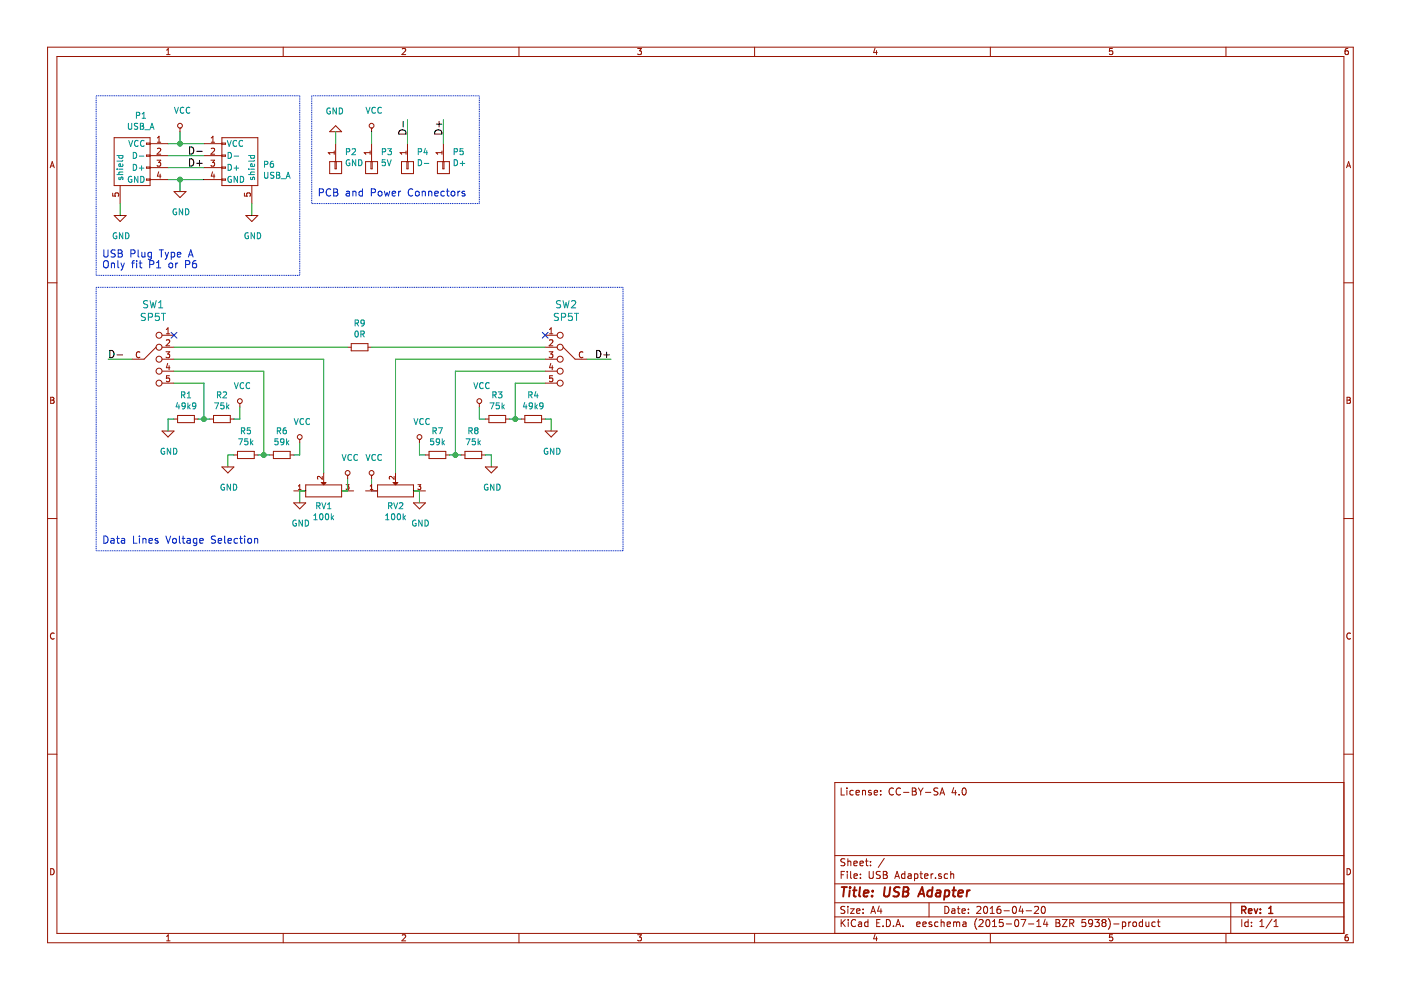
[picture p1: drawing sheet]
EESchema Schematic File Version 2
LIBS:power
LIBS:device
LIBS:transistors
LIBS:conn
LIBS:linear
LIBS:regul
LIBS:74xx
LIBS:cmos4000
LIBS:adc-dac
LIBS:memory
LIBS:xilinx
LIBS:microcontrollers
LIBS:dsp
LIBS:microchip
LIBS:analog_switches
LIBS:motorola
LIBS:texas
LIBS:intel
LIBS:audio
LIBS:interface
LIBS:digital-audio
LIBS:philips
LIBS:display
LIBS:cypress
LIBS:siliconi
LIBS:opto
LIBS:atmel
LIBS:contrib
LIBS:valves
LIBS:crystal_oscillators
LIBS:ti
LIBS:fairchild
LIBS:st
LIBS:misc
LIBS:analog_devices_2
LIBS:altera
LIBS:din41612
LIBS:linear2
LIBS:wuerth
LIBS:nxp
LIBS:ftdi
LIBS:hdmi
LIBS:Trenz-Electronic
LIBS:maxim
LIBS:irf
LIBS:temp
LIBS:bosch
LIBS:jumper
LIBS:micron
LIBS:raspberry_pi
LIBS:kingbright
LIBS:digilent
LIBS:beaglebone
LIBS:USB Adapter-cache
EELAYER 25 0
EELAYER END
$Descr A4 11693 8268
encoding utf-8
Sheet 1 1
Title "USB Adapter"
Date "2016-04-20"
Rev "1"
Comp ""
Comment1 ""
Comment2 ""
Comment3 ""
Comment4 "License: CC-BY-SA 4.0"
$EndDescr
$Comp
L USB_A P1
U 1 1
P 1100 1400
F 0 "P1" V 668 1327 50  0000 C CNN
F 1 "USB_A" V 760 1327 50  0000 C CNN
F 2 "Misc:MOLEX_105057-0001" V 1050 1300 50  0001 C CNN
F 3 "" V 1050 1300 50  0000 C CNN
	1    1100 1400
	0    -1   1    0   
$EndComp
$Comp
L CONN_01X01 P3
U 1 1
P 3100 1400
F 0 "P3" V 2972 1478 50  0000 L CNN
F 1 "5V" V 3064 1478 50  0000 L CNN
F 2 "Mounting_Holes:MountingHole_3.2mm_M3_Pad_Via" H 3100 1400 50  0001 C CNN
F 3 "" H 3100 1400 50  0000 C CNN
	1    3100 1400
	0    1    1    0   
$EndComp
$Comp
L CONN_01X01 P2
U 1 1
P 2800 1400
F 0 "P2" V 2672 1478 50  0000 L CNN
F 1 "GND" V 2764 1478 50  0000 L CNN
F 2 "Mounting_Holes:MountingHole_3.2mm_M3_Pad_Via" H 2800 1400 50  0001 C CNN
F 3 "" H 2800 1400 50  0000 C CNN
	1    2800 1400
	0    1    1    0   
$EndComp
$Comp
L SP5T SW1
U 1 1
P 1300 2850
F 0 "SW1" H 1275 3153 60  0000 C CNN
F 1 "SP5T" H 1275 3047 60  0000 C CNN
F 2 "Misc:SLB1570" V 1275 2875 60  0001 C CNN
F 3 "" V 1275 2875 60  0000 C CNN
	1    1300 2850
	1    0    0    -1  
$EndComp
$Comp
L SP5T SW2
U 1 1
P 4700 2850
F 0 "SW2" H 4675 3153 60  0000 C CNN
F 1 "SP5T" H 4675 3047 60  0000 C CNN
F 2 "Misc:SLB1570" V 4675 2875 60  0001 C CNN
F 3 "" V 4675 2875 60  0000 C CNN
	1    4700 2850
	-1   0    0    -1  
$EndComp
$Comp
L R_Small R2
U 1 1
P 1850 3500
F 0 "R2" V 1653 3500 50  0000 C CNN
F 1 "75k" V 1745 3500 50  0000 C CNN
F 2 "Resistors_SMD:R_0603_HandSoldering" H 1850 3500 50  0001 C CNN
F 3 "" H 1850 3500 50  0000 C CNN
	1    1850 3500
	0    1    1    0   
$EndComp
$Comp
L R_Small R1
U 1 1
P 1550 3500
F 0 "R1" V 1353 3500 50  0000 C CNN
F 1 "49k9" V 1445 3500 50  0000 C CNN
F 2 "Resistors_SMD:R_0603_HandSoldering" H 1550 3500 50  0001 C CNN
F 3 "" H 1550 3500 50  0000 C CNN
	1    1550 3500
	0    1    1    0   
$EndComp
$Comp
L POT RV1
U 1 1
P 2700 4100
F 0 "RV1" H 2700 3971 50  0000 C CNN
F 1 "100k" H 2700 3879 50  0000 C CNN
F 2 "Potentiometers:Potentiometer_Bourns_3006P_Angular_ScrewFront" H 2700 4100 50  0001 C CNN
F 3 "" H 2700 4100 50  0000 C CNN
	1    2700 4100
	1    0    0    -1  
$EndComp
NoConn ~ 1450 2800
NoConn ~ 4550 2800
Wire Wire Line
	2200 3100 2200 3800
Wire Wire Line
	1450 3200 1700 3200
Wire Wire Line
	1700 3200 1700 3500
Wire Wire Line
	1650 3500 1750 3500
Connection ~ 1700 3500
$Comp
L GND #PWR01
U 1 1
P 1400 3600
F 0 "#PWR01" H 1400 3350 50  0001 C CNN
F 1 "GND" H 1408 3426 50  0000 C CNN
F 2 "" H 1400 3600 50  0000 C CNN
F 3 "" H 1400 3600 50  0000 C CNN
	1    1400 3600
	1    0    0    -1  
$EndComp
Wire Wire Line
	1400 3500 1450 3500
$Comp
L VCC #PWR02
U 1 1
P 2000 3400
F 0 "#PWR02" H 2000 3250 50  0001 C CNN
F 1 "VCC" H 2020 3574 50  0000 C CNN
F 2 "" H 2000 3400 50  0000 C CNN
F 3 "" H 2000 3400 50  0000 C CNN
	1    2000 3400
	1    0    0    -1  
$EndComp
Wire Wire Line
	2000 3500 1950 3500
Wire Wire Line
	1400 3500 1400 3600
Wire Wire Line
	2000 3400 2000 3500
$Comp
L R_Small R5
U 1 1
P 2050 3800
F 0 "R5" V 1853 3800 50  0000 C CNN
F 1 "75k" V 1945 3800 50  0000 C CNN
F 2 "Resistors_SMD:R_0603_HandSoldering" H 2050 3800 50  0001 C CNN
F 3 "" H 2050 3800 50  0000 C CNN
	1    2050 3800
	0    1    1    0   
$EndComp
$Comp
L R_Small R6
U 1 1
P 2350 3800
F 0 "R6" V 2153 3800 50  0000 C CNN
F 1 "59k" V 2245 3800 50  0000 C CNN
F 2 "Resistors_SMD:R_0603_HandSoldering" H 2350 3800 50  0001 C CNN
F 3 "" H 2350 3800 50  0000 C CNN
	1    2350 3800
	0    1    1    0   
$EndComp
Wire Wire Line
	2150 3800 2250 3800
Connection ~ 2200 3800
Wire Wire Line
	1950 3800 1900 3800
Wire Wire Line
	1900 3800 1900 3900
Wire Wire Line
	2450 3800 2500 3800
Wire Wire Line
	2500 3800 2500 3700
$Comp
L VCC #PWR03
U 1 1
P 2500 3700
F 0 "#PWR03" H 2500 3550 50  0001 C CNN
F 1 "VCC" H 2520 3874 50  0000 C CNN
F 2 "" H 2500 3700 50  0000 C CNN
F 3 "" H 2500 3700 50  0000 C CNN
	1    2500 3700
	1    0    0    -1  
$EndComp
$Comp
L GND #PWR04
U 1 1
P 1900 3900
F 0 "#PWR04" H 1900 3650 50  0001 C CNN
F 1 "GND" H 1908 3726 50  0000 C CNN
F 2 "" H 1900 3900 50  0000 C CNN
F 3 "" H 1900 3900 50  0000 C CNN
	1    1900 3900
	1    0    0    -1  
$EndComp
Wire Wire Line
	1450 3100 2200 3100
Wire Wire Line
	1450 3000 2700 3000
Wire Wire Line
	2700 3000 2700 3950
Wire Wire Line
	2550 4100 2500 4100
Wire Wire Line
	2500 4100 2500 4200
Wire Wire Line
	2850 4100 2900 4100
Wire Wire Line
	2900 4100 2900 4000
$Comp
L VCC #PWR05
U 1 1
P 2900 4000
F 0 "#PWR05" H 2900 3850 50  0001 C CNN
F 1 "VCC" H 2920 4174 50  0000 C CNN
F 2 "" H 2900 4000 50  0000 C CNN
F 3 "" H 2900 4000 50  0000 C CNN
	1    2900 4000
	1    0    0    -1  
$EndComp
$Comp
L GND #PWR06
U 1 1
P 2500 4200
F 0 "#PWR06" H 2500 3950 50  0001 C CNN
F 1 "GND" H 2508 4026 50  0000 C CNN
F 2 "" H 2500 4200 50  0000 C CNN
F 3 "" H 2500 4200 50  0000 C CNN
	1    2500 4200
	1    0    0    -1  
$EndComp
$Comp
L VCC #PWR07
U 1 1
P 3100 4000
F 0 "#PWR07" H 3100 3850 50  0001 C CNN
F 1 "VCC" H 3120 4174 50  0000 C CNN
F 2 "" H 3100 4000 50  0000 C CNN
F 3 "" H 3100 4000 50  0000 C CNN
	1    3100 4000
	1    0    0    -1  
$EndComp
Wire Wire Line
	3100 4000 3100 4100
Wire Wire Line
	3100 4100 3150 4100
$Comp
L POT RV2
U 1 1
P 3300 4100
F 0 "RV2" H 3300 3971 50  0000 C CNN
F 1 "100k" H 3300 3879 50  0000 C CNN
F 2 "Potentiometers:Potentiometer_Bourns_3006P_Angular_ScrewFront" H 3300 4100 50  0001 C CNN
F 3 "" H 3300 4100 50  0000 C CNN
	1    3300 4100
	1    0    0    -1  
$EndComp
$Comp
L GND #PWR08
U 1 1
P 3500 4200
F 0 "#PWR08" H 3500 3950 50  0001 C CNN
F 1 "GND" H 3508 4026 50  0000 C CNN
F 2 "" H 3500 4200 50  0000 C CNN
F 3 "" H 3500 4200 50  0000 C CNN
	1    3500 4200
	1    0    0    -1  
$EndComp
Wire Wire Line
	3450 4100 3500 4100
Wire Wire Line
	3500 4100 3500 4200
Wire Wire Line
	3300 3950 3300 3000
Wire Wire Line
	3300 3000 4550 3000
$Comp
L VCC #PWR09
U 1 1
P 3500 3700
F 0 "#PWR09" H 3500 3550 50  0001 C CNN
F 1 "VCC" H 3520 3874 50  0000 C CNN
F 2 "" H 3500 3700 50  0000 C CNN
F 3 "" H 3500 3700 50  0000 C CNN
	1    3500 3700
	1    0    0    -1  
$EndComp
Wire Wire Line
	3500 3700 3500 3800
Wire Wire Line
	3500 3800 3550 3800
$Comp
L R_Small R7
U 1 1
P 3650 3800
F 0 "R7" V 3453 3800 50  0000 C CNN
F 1 "59k" V 3545 3800 50  0000 C CNN
F 2 "Resistors_SMD:R_0603_HandSoldering" H 3650 3800 50  0001 C CNN
F 3 "" H 3650 3800 50  0000 C CNN
	1    3650 3800
	0    1    1    0   
$EndComp
$Comp
L R_Small R8
U 1 1
P 3950 3800
F 0 "R8" V 3753 3800 50  0000 C CNN
F 1 "75k" V 3845 3800 50  0000 C CNN
F 2 "Resistors_SMD:R_0603_HandSoldering" H 3950 3800 50  0001 C CNN
F 3 "" H 3950 3800 50  0000 C CNN
	1    3950 3800
	0    1    1    0   
$EndComp
Wire Wire Line
	4050 3800 4100 3800
Wire Wire Line
	4100 3800 4100 3900
$Comp
L GND #PWR010
U 1 1
P 4100 3900
F 0 "#PWR010" H 4100 3650 50  0001 C CNN
F 1 "GND" H 4108 3726 50  0000 C CNN
F 2 "" H 4100 3900 50  0000 C CNN
F 3 "" H 4100 3900 50  0000 C CNN
	1    4100 3900
	1    0    0    -1  
$EndComp
Wire Wire Line
	3750 3800 3850 3800
Wire Wire Line
	3800 3800 3800 3100
Wire Wire Line
	3800 3100 4550 3100
Connection ~ 3800 3800
$Comp
L VCC #PWR011
U 1 1
P 4000 3400
F 0 "#PWR011" H 4000 3250 50  0001 C CNN
F 1 "VCC" H 4020 3574 50  0000 C CNN
F 2 "" H 4000 3400 50  0000 C CNN
F 3 "" H 4000 3400 50  0000 C CNN
	1    4000 3400
	1    0    0    -1  
$EndComp
Wire Wire Line
	4000 3400 4000 3500
Wire Wire Line
	4000 3500 4050 3500
$Comp
L R_Small R3
U 1 1
P 4150 3500
F 0 "R3" V 3953 3500 50  0000 C CNN
F 1 "75k" V 4045 3500 50  0000 C CNN
F 2 "Resistors_SMD:R_0603_HandSoldering" H 4150 3500 50  0001 C CNN
F 3 "" H 4150 3500 50  0000 C CNN
	1    4150 3500
	0    1    1    0   
$EndComp
$Comp
L R_Small R4
U 1 1
P 4450 3500
F 0 "R4" V 4253 3500 50  0000 C CNN
F 1 "49k9" V 4345 3500 50  0000 C CNN
F 2 "Resistors_SMD:R_0603_HandSoldering" H 4450 3500 50  0001 C CNN
F 3 "" H 4450 3500 50  0000 C CNN
	1    4450 3500
	0    1    1    0   
$EndComp
Wire Wire Line
	4550 3500 4600 3500
Wire Wire Line
	4600 3500 4600 3600
$Comp
L GND #PWR012
U 1 1
P 4600 3600
F 0 "#PWR012" H 4600 3350 50  0001 C CNN
F 1 "GND" H 4608 3426 50  0000 C CNN
F 2 "" H 4600 3600 50  0000 C CNN
F 3 "" H 4600 3600 50  0000 C CNN
	1    4600 3600
	1    0    0    -1  
$EndComp
Wire Wire Line
	4250 3500 4350 3500
Wire Wire Line
	4550 3200 4300 3200
Wire Wire Line
	4300 3200 4300 3500
Connection ~ 4300 3500
$Comp
L GND #PWR013
U 1 1
P 1500 1600
F 0 "#PWR013" H 1500 1350 50  0001 C CNN
F 1 "GND" H 1508 1426 50  0000 C CNN
F 2 "" H 1500 1600 50  0000 C CNN
F 3 "" H 1500 1600 50  0000 C CNN
	1    1500 1600
	1    0    0    -1  
$EndComp
Wire Wire Line
	1400 1500 1700 1500
Wire Wire Line
	1500 1500 1500 1600
Wire Wire Line
	1400 1200 1700 1200
Wire Wire Line
	1500 1200 1500 1100
$Comp
L VCC #PWR014
U 1 1
P 1500 1100
F 0 "#PWR014" H 1500 950 50  0001 C CNN
F 1 "VCC" H 1520 1274 50  0000 C CNN
F 2 "" H 1500 1100 50  0000 C CNN
F 3 "" H 1500 1100 50  0000 C CNN
	1    1500 1100
	1    0    0    -1  
$EndComp
$Comp
L GND #PWR015
U 1 1
P 1000 1800
F 0 "#PWR015" H 1000 1550 50  0001 C CNN
F 1 "GND" H 1008 1626 50  0000 C CNN
F 2 "" H 1000 1800 50  0000 C CNN
F 3 "" H 1000 1800 50  0000 C CNN
	1    1000 1800
	1    0    0    -1  
$EndComp
$Comp
L VCC #PWR016
U 1 1
P 3100 1100
F 0 "#PWR016" H 3100 950 50  0001 C CNN
F 1 "VCC" H 3120 1274 50  0000 C CNN
F 2 "" H 3100 1100 50  0000 C CNN
F 3 "" H 3100 1100 50  0000 C CNN
	1    3100 1100
	1    0    0    -1  
$EndComp
Wire Wire Line
	3100 1100 3100 1200
$Comp
L GND #PWR017
U 1 1
P 2800 1100
F 0 "#PWR017" H 2800 850 50  0001 C CNN
F 1 "GND" H 2808 926 50  0000 C CNN
F 2 "" H 2800 1100 50  0000 C CNN
F 3 "" H 2800 1100 50  0000 C CNN
	1    2800 1100
	-1   0    0    1   
$EndComp
Wire Wire Line
	1400 1300 1700 1300
Wire Wire Line
	1400 1400 1700 1400
Text Label 1700 1300 2    60   ~ 0
D-
Text Label 1700 1400 2    60   ~ 0
D+
Text Label 900  3000 0    60   ~ 0
D-
Wire Wire Line
	1100 3000 900  3000
Text Label 5100 3000 2    60   ~ 0
D+
Wire Wire Line
	5100 3000 4900 3000
$Comp
L R_Small R9
U 1 1
P 3000 2900
F 0 "R9" V 2803 2900 50  0000 C CNN
F 1 "0R" V 2895 2900 50  0000 C CNN
F 2 "Resistors_SMD:R_0603_HandSoldering" H 3000 2900 50  0001 C CNN
F 3 "" H 3000 2900 50  0000 C CNN
	1    3000 2900
	0    1    1    0   
$EndComp
Wire Wire Line
	3100 2900 4550 2900
Wire Wire Line
	2900 2900 1450 2900
$Comp
L CONN_01X01 P4
U 1 1
P 3400 1400
F 0 "P4" V 3272 1478 50  0000 L CNN
F 1 "D-" V 3364 1478 50  0000 L CNN
F 2 "Pin_Headers:Pin_Header_Straight_1x01" H 3400 1400 50  0001 C CNN
F 3 "" H 3400 1400 50  0000 C CNN
	1    3400 1400
	0    1    1    0   
$EndComp
$Comp
L CONN_01X01 P5
U 1 1
P 3700 1400
F 0 "P5" V 3572 1478 50  0000 L CNN
F 1 "D+" V 3664 1478 50  0000 L CNN
F 2 "Pin_Headers:Pin_Header_Straight_1x01" H 3700 1400 50  0001 C CNN
F 3 "" H 3700 1400 50  0000 C CNN
	1    3700 1400
	0    1    1    0   
$EndComp
Wire Wire Line
	2800 1200 2800 1100
Wire Wire Line
	3400 1200 3400 1000
Wire Wire Line
	3700 1200 3700 1000
Text Label 3400 1000 3    60   ~ 0
D-
Text Label 3700 1000 3    60   ~ 0
D+
$Comp
L USB_A P6
U 1 1
P 2000 1400
F 0 "P6" V 1977 1594 50  0000 L CNN
F 1 "USB_A" V 2069 1594 50  0000 L CNN
F 2 "Misc:MOLEX_105057-0001" V 1950 1300 50  0001 C CNN
F 3 "" V 1950 1300 50  0000 C CNN
	1    2000 1400
	0    1    1    0   
$EndComp
Connection ~ 1500 1200
Connection ~ 1500 1500
$Comp
L GND #PWR?
U 1 1
P 2100 1800
F 0 "#PWR?" H 2100 1550 50  0001 C CNN
F 1 "GND" H 2108 1626 50  0000 C CNN
F 2 "" H 2100 1800 50  0000 C CNN
F 3 "" H 2100 1800 50  0000 C CNN
	1    2100 1800
	1    0    0    -1  
$EndComp
Wire Wire Line
	2100 1800 2100 1700
Wire Wire Line
	1000 1800 1000 1700
Text Notes 850  2250 0    60   ~ 0
USB Plug Type A\nOnly fit P1 or P6
Wire Notes Line
	800  800  2500 800 
Wire Notes Line
	2500 800  2500 2300
Wire Notes Line
	2500 2300 800  2300
Wire Notes Line
	800  2300 800  800 
Text Notes 2650 1650 0    60   ~ 0
PCB and Power Connectors
Wire Notes Line
	2600 800  2600 1700
Wire Notes Line
	2600 1700 4000 1700
Wire Notes Line
	4000 1700 4000 800 
Wire Notes Line
	4000 800  2600 800 
Wire Notes Line
	800  2400 5200 2400
Wire Notes Line
	5200 2400 5200 4600
Wire Notes Line
	5200 4600 800  4600
Wire Notes Line
	800  4600 800  2400
Text Notes 850  4550 0    60   ~ 0
Data Lines Voltage Selection
$EndSCHEMATC
